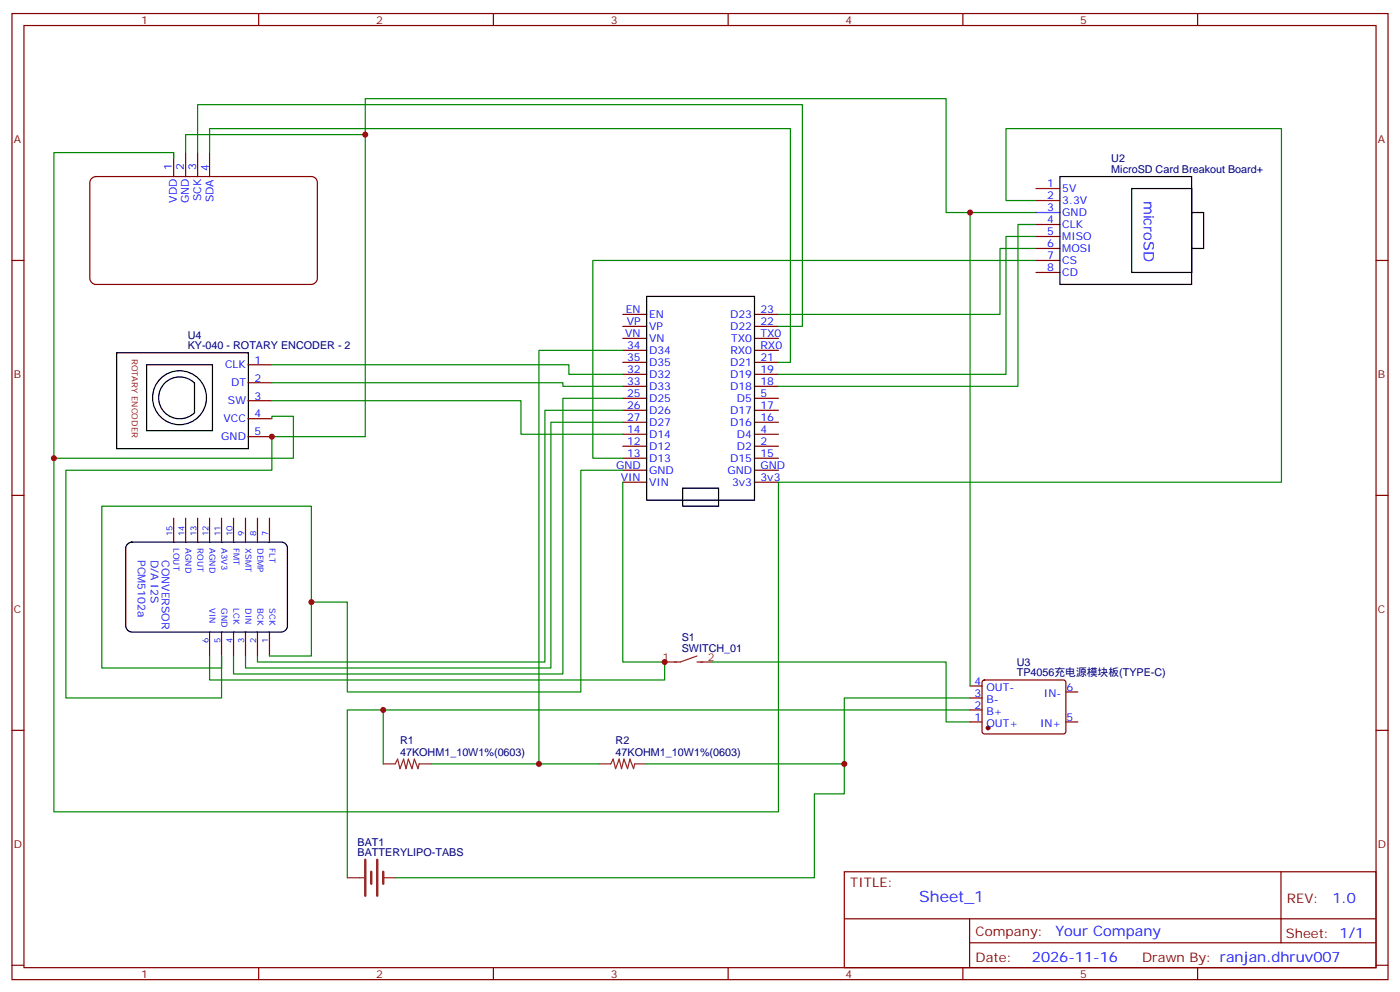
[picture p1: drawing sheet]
<svg xmlns="http://www.w3.org/2000/svg" width="412mm" height="292mm" viewBox="0 0 412 292" stroke-linecap="round" stroke-linejoin="round" font-family="sans-serif">
<g fill="none" stroke="#870000" stroke-width=".35">
<path d="M3.5 4h405.4v284.3h-405.4zM7.1 7.5h398.2v277.3h-398.2zM76.2 4v3.5M145.3 4v3.5M214.5 4v3.5M283.6 4v3.5M352.8 4v3.5M27 52.5l1.2-.5h63.5a1.76 1.76 0 0 1 1.8 1.7v28.3a1.89 1.89 0 0 1-1.8 1.7h-63.5a1.89 1.89 0 0 1-1.7-1.7v-28.3zM51.2 44.9v7.1M54.7 44.9v7.1M58.2 44.9v7.1M61.7 44.9v7.1"/>
<path d="M3.5 76.7h3.6M305.2 76.7h7M305.2 66.1h7M305.2 69.6h7M305.2 73.1h7M405.3 76.7h3.6M183.4 92.5h7.1M183.4 96.1h7.1M183.4 99.6h7.1M222.2 92.5h7.1M222.2 96.1h7.1M222.2 99.6h7.1"/>
<path d="M305.2 80.2h7M73 107.4h7.1M73 112.6h7.1M73 117.9h7.1M183.4 103.1h7.1M183.4 106.6h7.1M183.4 110.2h7.1M183.4 113.7h7.1M183.4 117.2h7.1M222.2 103.1h7.1M222.2 106.6h7.1M222.2 110.2h7.1"/>
<path d="M222.2 113.7h7.1M222.2 117.2h7.1M73 123.2h7.1M73 128.5h7.1M183.4 120.8h7.1M183.4 124.3h7.1M183.4 127.8h7.1M183.4 131.3h7.1M183.4 134.9h7.1M183.4 138.4h7.1M222.2 120.8h7.1M222.2 124.3h7.1"/>
<path d="M222.2 127.8h7.1M222.2 131.3h7.1M222.2 134.9h7.1M222.2 138.4h7.1M3.5 145.8h3.6M51.2 152.5v7.1M54.7 152.5v7.1M58.2 152.5v7.1M61.7 152.5v7.1M65.3 152.5v7.1M68.8 152.5v7.1M72.3 152.5v7.1"/>
<path d="M75.8 152.5v7.1M79.4 152.5v7.1M183.4 141.9h7.1M222.2 141.9h7.1M405.3 145.8h3.6M61.7 186v7.1M65.3 186v7.1M68.8 186v7.1M72.3 186v7.1M75.8 186v7.1M79.4 186v7.1M3.5 214.9h3.6"/>
<path d="M285.8 212.5h3.5M285.8 209h3.5M285.8 205.4h3.5M285.8 201.9h3.5M289.5 200.3l.5-.2 23.5 .1 .5 .6-.1 14.8-.6 .4-23.6-.1-.4-.6v-14.5zM314 212.5h3.5M314 203.7h3.5M405.3 214.9h3.6M248.7 256.6h156.6v28.2h-156.6zM377.3 256.6v20.9M248.7 270.4h156.5M285.6 277.5h119.6"/>
<path d="M285.6 270.4v14.1M3.5 284.1h3.6M76.2 284.8v3.5M145.3 284.8v3.5M214.5 284.8v3.5M283.6 284.8v3.5M352.8 284.8v3.5M405.3 284.1h3.6"/>
</g>
<g fill="none" stroke="#000" stroke-width=".35">
<path d="M312.2 52h38.8v31.7h-38.8zM333.4 55.5h17.6v24.7h-17.6zM351 62.5h3.5v10.6h-3.5zM190.5 87.2h31.7v60h-31.7zM34.4 103.8h38.8v28.2h-38.8zM43.2 107.4h19.4v19.4h-19.4zM57.3 112.6v8.9a6.2 6.2 0 0 1-8.7 0 6.2 6.2 0 0 1 0-8.8 6.2 6.2 0 0 1 8.7 0M201.1 143.7h10.6v5.3h-10.6zM37.6 160.1l1.2-.5h44.1a1.76 1.76 0 0 1 1.8 1.7v23a1.89 1.89 0 0 1-1.8 1.7h-44.1a1.89 1.89 0 0 1-1.8-1.7v-23z"/>
<circle cx="52.9" cy="117.1" r="7.9"/>
</g>
<path d="M305.2 55.5h7M305.2 59h7" fill="none" stroke="#f00" stroke-width=".35"/>
<path d="M305.2 62.5h7" fill="none" stroke="#00f" stroke-width=".35"/>
<circle cx="291" cy="214.2" r=".53" fill="#870000" stroke="#870000" stroke-width=".35"/>
<path d="M205.3 193.1l-4.9 1.7h-4.6M205.3 194.8h4.6M112.9 224.8h3.5l.7-1.4 .7 2.8 1.1-2.8 .7 2.8 .7-2.8 1.1 2.8 .7-2.8 1 2.8 .4-1.4h3.5M176.4 224.8h3.5l.7-1.4 .7 2.8 1.1-2.8 .7 2.8 .7-2.8 1.1 2.8 .7-2.8 1 2.8 .4-1.4h3.5M102.3 258.3h4.9M112.9 258.3h3.5" fill="none" stroke="#8c2424" stroke-width=".35"/>
<g fill="none" stroke="#008700" stroke-width=".35">
<path d="M107.6 39.6h-52.9v5.3M51.2 46.7v-1.8h-35.3v90M58.2 44.9v-14.1h178.2v65.3h-7.1M61.7 44.9v-7h171.1v68.7h-3.5M305.2 59h-8.9v-21.1h81.2v104h-148.2v97h-213.4v-104h70.5v-12.4h-6.3v.7M285.8 62.5v139.4M305.2 62.5h-26.5v-33.5h-171.1v99.5h-27.5v9.9h-60.7v67h45.9v-12.3v3.5h-35.3v-47.6h61.7v44.1h-12.3M305.2 76.7h-130.6v58.2h8.8M305.2 73.1h-10.6v19.4h-65.3M305.2 66.1h-5.3v47.6h-70.6M305.2 69.6h-8.9v40.6h-67M80.1 117.9h73.4v9.9h29.9"/>
<path d="M80.1 112.6h85.7v1.1h17.6M80.1 107.4h87.5v2.8h15.8M183.4 117.2h-17.6v81.2h-97v-5.3M183.4 103.1h-24.7v121.7M183.4 120.8h-22.9v74h-84.7v-1.7M183.4 124.3h-21.1v72.3h-90v-3.5M183.4 138.4h-12.3v65.3h-68.8v-26.5h-10.6M183.4 141.9v52.9h12.4v5.3h-134.1v-7M209.9 194.8h68.8v17.7h7.1M112.9 209h-10.6v49.3M285.8 209h-172.9v15.8M285.8 205.4h-37.1v19.4h-58.2"/>
<path d="M127 224.8h49.4M248.7 224.8v8.8h-8.8v24.7h-123.5"/>
</g>
<path d="M107.6 253v10.6M109.4 256.6v3.5M111.1 253v10.6M112.9 256.6v3.5" fill="none" stroke="#8c2424" stroke-width=".71"/>
<g fill="#c00">
<circle cx="195.8" cy="194.8" r=".88"/>
<circle cx="80.1" cy="128.5" r=".88"/>
<circle cx="285.8" cy="62.5" r=".88"/>
<circle cx="158.8" cy="224.8" r=".88"/>
<circle cx="91.7" cy="177.2" r=".88"/>
<circle cx="15.9" cy="134.9" r=".88"/>
<circle cx="107.6" cy="39.6" r=".88"/>
<circle cx="112.9" cy="209" r=".88"/>
<circle cx="248.7" cy="224.8" r=".88"/>
</g>
<text font-size="4.6" fill="#00f" x="270.8" y="265.6">Sheet_1</text>
<g font-size="4.2" fill="#00f">
<text x="336.9" y="59" transform="rotate(90 336.9 59)">microSD</text>
<text x="392.5" y="265.8">1.0</text>
<text x="310.9" y="275.4">Your Company</text>
<text x="304" y="283.2">2026-11-16</text>
</g>
<g font-size="3.9" fill="#800">
<text x="250.5" y="261.2">TITLE:</text>
<text x="379.1" y="265.8">REV:</text>
<text x="287.4" y="275.4">Company:</text>
<text x="378.7" y="276">Sheet: 1/1</text>
<text x="287.4" y="283">Date:</text>
<text x="336.4" y="283.1">Drawn By: ranjan.dhruv007</text>
</g>
<g font-size="3.2" fill="#800">
<text x="41.6" y="7">1</text>
<text x="110.8" y="7">2</text>
<text x="179.9" y="7">3</text>
<text x="249.1" y="7">4</text>
<text x="318.2" y="7">5</text>
<text x="4.1" y="42.1">A</text>
<text x="405.9" y="42.1">A</text>
<text x="4.1" y="111.2">B</text>
<text x="405.9" y="111.2">B</text>
<text x="4.1" y="180.4">C</text>
<text x="405.9" y="180.4">C</text>
<text x="4.1" y="249.5">D</text>
<text x="405.9" y="249.5">D</text>
<text x="41.6" y="287.8">1</text>
<text x="110.8" y="287.8">2</text>
<text x="179.9" y="287.8">3</text>
<text x="249.1" y="287.8">4</text>
<text x="318.2" y="287.8">5</text>
</g>
<g font-size="3.2" fill="#000080">
<text x="327.4" y="47.8">U2</text>
<text x="327.4" y="50.9">MicroSD Card Breakout Board+</text>
<text x="55.3" y="99.7">U4</text>
<text x="55.3" y="102.8">KY-040 - ROTARY ENCODER - 2</text>
<text x="200.8" y="188.8">S1</text>
<text x="200.8" y="192">SWITCH_01</text>
<text x="299.5" y="195.9">U3</text>
<text x="299.5" y="199.1">TP4056充电源模块板(TYPE-C)</text>
<text x="117.8" y="219.1">R1</text>
<text x="181.3" y="219.1">R2</text>
<text x="117.8" y="222.4">47KOHM1_10W1%(0603)</text>
<text x="181.3" y="222.4">47KOHM1_10W1%(0603)</text>
<text x="105.3" y="252">BATTERYLIPO-TABS</text>
<text x="105.3" y="248.9">BAT1</text>
</g>
<g font-size="3.2" fill="#00f">
<text x="50.6" y="50.1" transform="rotate(-90 50.6 50.1)">1</text>
<text x="54.2" y="50.1" transform="rotate(-90 54.2 50.1)">2</text>
<text x="57.8" y="50.2" transform="rotate(-90 57.8 50.2)">3</text>
<text x="61.5" y="50.3" transform="rotate(-90 61.5 50.3)">4</text>
<text x="52.1" y="59.6" transform="rotate(-90 52.1 59.6)">VDD</text>
<text x="55.6" y="59.8" transform="rotate(-90 55.6 59.8)">GND</text>
<text x="59.2" y="59.2" transform="rotate(-90 59.2 59.2)">SCK</text>
<text x="62.9" y="59.6" transform="rotate(-90 62.9 59.6)">SDA</text>
<text x="308.4" y="55.1">1</text>
<text x="308.4" y="58.7">2</text>
<text x="312.9" y="56.6">5V</text>
<text x="308.4" y="62.2">3</text>
<text x="308.4" y="65.7">4</text>
<text x="312.9" y="60.1">3.3V</text>
<text x="312.9" y="63.6">GND</text>
<text x="308.4" y="69.3">5</text>
<text x="312.9" y="67.1">CLK</text>
<text x="312.9" y="70.7">MISO</text>
<text x="308.4" y="72.8">6</text>
<text x="308.4" y="76.3">7</text>
<text x="312.9" y="74.2">MOSI</text>
<text x="312.9" y="77.7">CS</text>
<text x="308.4" y="79.8">8</text>
<text x="312.9" y="81.2">CD</text>
<text x="184.4" y="92.2">EN</text>
<text x="184.7" y="95.7">VP</text>
<text x="191.2" y="93.6">EN</text>
<text x="215.1" y="93.6">D23</text>
<text x="224" y="92.2">23</text>
<text x="224" y="95.7">22</text>
<text x="184.2" y="99.2">VN</text>
<text x="191.2" y="97.1">VP</text>
<text x="191.2" y="100.6">VN</text>
<text x="215.1" y="97.1">D22</text>
<text x="215.4" y="100.6">TX0</text>
<text x="224" y="99.2">TX0</text>
<text x="74.9" y="107">1</text>
<text x="184.7" y="102.8">34</text>
<text x="184.7" y="106.3">35</text>
<text x="191.2" y="104.2">D34</text>
<text x="191.2" y="107.7">D35</text>
<text x="215.1" y="107.7">D21</text>
<text x="215.1" y="104.2">RX0</text>
<text x="224" y="102.8">RX0</text>
<text x="224" y="106.3">21</text>
<text x="66.3" y="108.4">CLK</text>
<text x="68.1" y="113.7">DT</text>
<text x="74.9" y="112.3">2</text>
<text x="184.7" y="109.8">32</text>
<text x="184.7" y="113.3">33</text>
<text x="191.2" y="111.2">D32</text>
<text x="215.1" y="111.2">D19</text>
<text x="224" y="109.8">19</text>
<text x="224" y="113.3">18</text>
<text x="67.2" y="119">SW</text>
<text x="74.9" y="117.6">3</text>
<text x="184.7" y="116.9">25</text>
<text x="191.2" y="114.8">D33</text>
<text x="191.2" y="118.3">D25</text>
<text x="215.1" y="114.8">D18</text>
<text x="217.1" y="118.3">D5</text>
<text x="224" y="116.9">5</text>
<text x="65.9" y="124.3">VCC</text>
<text x="74.9" y="122.9">4</text>
<text x="184.7" y="120.4">26</text>
<text x="184.7" y="123.9">27</text>
<text x="191.2" y="121.8">D26</text>
<text x="191.2" y="125.3">D27</text>
<text x="215.1" y="121.8">D17</text>
<text x="215.1" y="125.3">D16</text>
<text x="224" y="120.4">17</text>
<text x="224" y="123.9">16</text>
<text x="65.2" y="129.6">GND</text>
<text x="74.9" y="128.2">5</text>
<text x="184.7" y="127.5">14</text>
<text x="184.7" y="131">12</text>
<text x="191.2" y="128.9">D14</text>
<text x="217.1" y="128.9">D4</text>
<text x="224" y="127.5">4</text>
<text x="224" y="131">2</text>
<text x="184.7" y="134.5">13</text>
<text x="191.2" y="132.4">D12</text>
<text x="191.2" y="135.9">D13</text>
<text x="215.1" y="135.9">D15</text>
<text x="217.1" y="132.4">D2</text>
<text x="224" y="134.5">15</text>
<text x="181.5" y="138">GND</text>
<text x="182.9" y="141.6">VIN</text>
<text x="191.2" y="139.5">GND</text>
<text x="191.2" y="143">VIN</text>
<text x="214.3" y="139.5">GND</text>
<text x="215.6" y="143">3v3</text>
<text x="224" y="138">GND</text>
<text x="224" y="141.6">3v3</text>
<text x="40.6" y="164.9" transform="rotate(90 40.6 164.9)">PCM5102a</text>
<text x="44.4" y="164.9" transform="rotate(90 44.4 164.9)">D/A I2S</text>
<text x="47.6" y="164.9" transform="rotate(90 47.6 164.9)">CONVERSOR</text>
<text x="287.1" y="201.5">4</text>
<text x="290.6" y="203.3">OUT-</text>
<text x="314.1" y="203.3">6</text>
<text x="287.1" y="208.6">2</text>
<text x="287.1" y="205.1">3</text>
<text x="290.6" y="206.8">B-</text>
<text x="307.5" y="205.1">IN-</text>
<text x="287.1" y="212.1">1</text>
<text x="290.6" y="213.9">OUT+</text>
<text x="290.6" y="210.4">B+</text>
<text x="306.4" y="213.9">IN+</text>
<text x="314.1" y="212.1">5</text>
</g>
<g font-size="3.2" fill="#8d2323">
<text x="195.2" y="194.5">1</text>
<text x="208.5" y="194.5">2</text>
</g>
<text font-size="2.5" fill="#900" x="38.8" y="105.6" transform="rotate(90 38.8 105.6)">ROTARY ENCODER</text>
<g font-size="2.5" fill="#00f">
<text x="50.8" y="157.8" transform="rotate(-90 50.8 157.8)">15</text>
<text x="51.2" y="161.3" transform="rotate(90 51.2 161.3)">LOUT</text>
<text x="54.3" y="157.8" transform="rotate(-90 54.3 157.8)">14</text>
<text x="54.7" y="161.3" transform="rotate(90 54.7 161.3)">AGND</text>
<text x="57.9" y="157.8" transform="rotate(-90 57.9 157.8)">13</text>
<text x="58.2" y="161.3" transform="rotate(90 58.2 161.3)">ROUT</text>
<text x="61.4" y="157.8" transform="rotate(-90 61.4 157.8)">12</text>
<text x="61.7" y="161.3" transform="rotate(90 61.7 161.3)">AGND</text>
<text x="64.9" y="157.8" transform="rotate(-90 64.9 157.8)">11</text>
<text x="65.3" y="161.3" transform="rotate(90 65.3 161.3)">A3V3</text>
<text x="68.4" y="157.8" transform="rotate(-90 68.4 157.8)">10</text>
<text x="68.8" y="161.3" transform="rotate(90 68.8 161.3)">FMT</text>
<text x="72" y="157.8" transform="rotate(-90 72 157.8)">9</text>
<text x="72.3" y="161.3" transform="rotate(90 72.3 161.3)">XSMT</text>
<text x="75.5" y="157.8" transform="rotate(-90 75.5 157.8)">8</text>
<text x="75.8" y="161.3" transform="rotate(90 75.8 161.3)">DEMP</text>
<text x="79" y="157.8" transform="rotate(-90 79 157.8)">7</text>
<text x="79.4" y="161.3" transform="rotate(90 79.4 161.3)">FLT</text>
<text x="61.7" y="179" transform="rotate(90 61.7 179)">VIN</text>
<text x="65.3" y="179" transform="rotate(90 65.3 179)">GND</text>
<text x="68.8" y="179" transform="rotate(90 68.8 179)">LCK</text>
<text x="72.3" y="179" transform="rotate(90 72.3 179)">DIN</text>
<text x="75.8" y="179" transform="rotate(90 75.8 179)">BCK</text>
<text x="79.4" y="179" transform="rotate(90 79.4 179)">SCK</text>
<text x="61.4" y="189.3" transform="rotate(-90 61.4 189.3)">6</text>
<text x="64.9" y="189.3" transform="rotate(-90 64.9 189.3)">5</text>
<text x="68.4" y="189.3" transform="rotate(-90 68.4 189.3)">4</text>
<text x="72" y="189.3" transform="rotate(-90 72 189.3)">3</text>
<text x="75.5" y="189.3" transform="rotate(-90 75.5 189.3)">2</text>
<text x="79" y="189.3" transform="rotate(-90 79 189.3)">1</text>
</g>
</svg>
